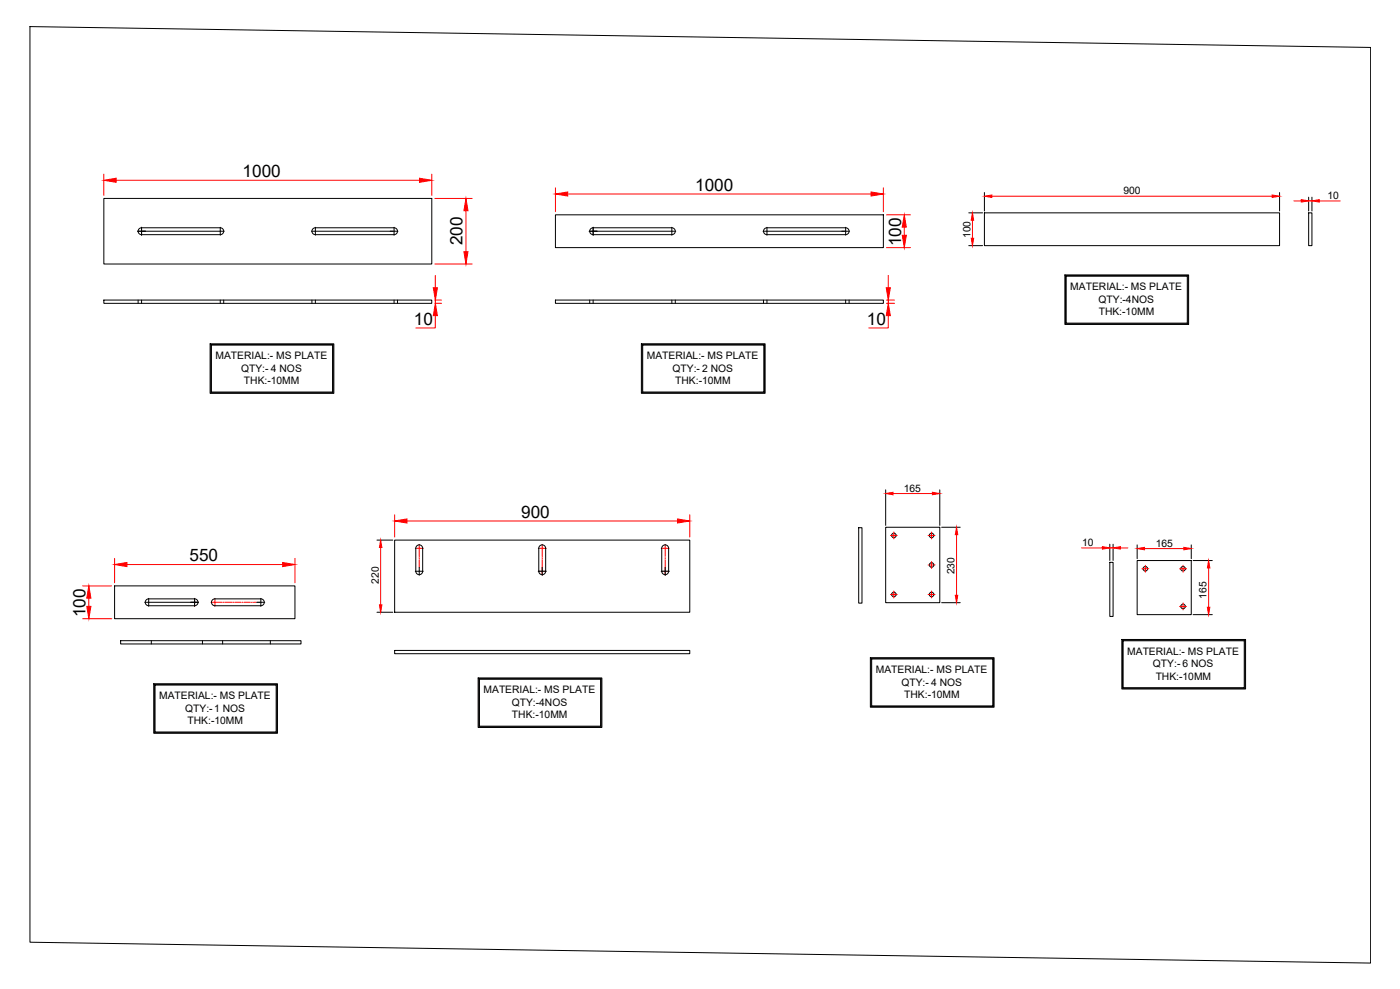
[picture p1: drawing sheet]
<svg xmlns="http://www.w3.org/2000/svg" width="841mm" height="594mm" viewBox="0 0 841 594" stroke-linecap="round" stroke-linejoin="round" font-family="sans-serif">
<!-- layer: 0 -->
<g fill="none" stroke="#000" stroke-width=".6">
<path d="M18 16l805 13v550l-805-13zM62 119h197v40h-197zM591 116v11M769 116v11M786 118v9M788 118v9M83 139h52M84 137h1h47a2.1 2.1 0 0 1 2 2 2.1 2.1 0 0 1-2 2h-47a2.1 2.1 0 0 1-2-1 2.1 2.1 0 0 1 1-3zM85 137v4M132 137v4M187 139h52M188 137h1h48a2.1 2.1 0 0 1 2 2 2.1 2.1 0 0 1-2 2h-48a2.1 2.1 0 0 1-1-1 2.1 2.1 0 0 1 0-3z"/>
<path d="M189 137v4M237 137v4M334 129h197v20h-197zM354 139h52M355 137h1h48a2.1 2.1 0 0 1 2 2 2.1 2.1 0 0 1-2 2h-48a2.1 2.1 0 0 1-2-1 2.1 2.1 0 0 1 1-3zM356 137v4M404 137v4M458 139h52M459 137h2h47a2.1 2.1 0 0 1 2 2 2.1 2.1 0 0 1-2 2h-47a2.1 2.1 0 0 1-2-1 2.1 2.1 0 0 1 0-3zM461 137v4M508 137v4M582 128h8"/>
<path d="M591 128h178v20h-178zM786 128h2v20h-2zM582 148h8M640 165h74v30h-74zM640 166h74v28h-74zM640 166h73v28h-73zM62 180h197v2h-197zM83 180v2M85 180v2M132 180v2M134 180v2M187 180v2"/>
<path d="M189 180v2M237 180v2M239 180v2M334 180h197v2h-197zM354 180v2M356 180v2M404 180v2M406 180v2M459 180v2M461 180v2M508 180v2M510 180v2"/>
<path d="M126 207h75v29h-75zM127 207h73v29h-73zM127 207h73v28h-73zM385 207h75v29h-75zM386 207h73v29h-73zM386 207h73v28h-73zM532 294v22M565 294v22M516 317h2v45h-2zM532 317h33v45h-33zM566 317h11M226 324h10"/>
<path d="M237 324h177v44h-177zM250 328a2.1 2.1 0 0 1 3-1 2.1 2.1 0 0 1 1 2v14a2.1 2.1 0 0 1-2 2 2.1 2.1 0 0 1-2-2v-14zM324 328a2.1 2.1 0 0 1 3-1 2.1 2.1 0 0 1 1 2v14a2.1 2.1 0 0 1-2 2 2.1 2.1 0 0 1-2-2v-14zM398 328a2.1 2.1 0 0 1 2-1 2.1 2.1 0 0 1 2 2v14a2.1 2.1 0 0 1-2 2 2.1 2.1 0 0 1-2-2v-14zM667 338h2v32h-2zM667 327v10M669 327v10M683 337h33v32h-33zM683 327v9M716 327v9M717 337h11M69 352h108v20h-108z"/>
<path d="M89 359v5M117 360a2.1 2.1 0 0 1 2 2 2.1 2.1 0 0 1-2 2M117 360h-28a2.1 2.1 0 0 0-2 2 2.1 2.1 0 0 0 2 2h28M117 359v5M157 359v5M249 343h5M252 341v5M323 343h5M326 341v5M397 343h5M400 341v5M87 362h32"/>
<path d="M128 360h1h28a2.1 2.1 0 0 1 2 2 2.1 2.1 0 0 1-2 2h-28a2.1 2.1 0 0 1-2-1 2.1 2.1 0 0 1 1-3zM154 362h5M226 368h10M566 362h11M717 369h11M72 385h109v2h-109zM91 385v2M122 385v2M134 385v2M162 385v2M237 391h177v2h-177zM523 395h74v30h-74z"/>
<path d="M523 395h74v29h-74zM524 396h72v28h-72zM674 384h74v30h-74zM674 385h74v28h-74zM675 385h72v28h-72zM92 411h75v29h-75zM93 411h73v29h-73zM93 412h73v28h-73zM287 407h75v30h-75zM288 408h73v29h-73zM288 408h73v28h-73z"/>
<circle cx="537" cy="322" r="1.4"/>
<circle cx="560" cy="322" r="1.4"/>
<circle cx="560" cy="339" r="1.4"/>
<circle cx="537" cy="357" r="1.4"/>
<circle cx="560" cy="357" r="1.4"/>
<circle cx="688" cy="342" r="1.4"/>
<circle cx="711" cy="342" r="1.4"/>
<circle cx="711" cy="364" r="1.4"/>
</g>
<g fill="none" stroke="#f00" stroke-width=".6">
<path d="M62 105v12M70 108h182M259 105v12M261 119h23M334 113v14M341 117h182M531 113v14M596 118h168M280 127v24M533 129h14M543 136v5M584 132v11"/>
<path d="M777 121h5M786 121h2M793 121h12M261 159h23M533 149h14M262 165v8M534 165v8M261 180h4M261 182h4M262 190v7h-12M262 180v2M533 180h4"/>
<path d="M533 182h4M534 190v7h-12M534 180v2M536 296h24M237 309v14M244 313h163M414 309v14M537 320v4M560 320v4M69 335v15M76 339h94M177 335v15"/>
<path d="M229 329v34M249 329h5M252 327v7M252 335v1M252 336v5M323 329h5M326 327v7M326 335v1M326 336v10M397 329h5M400 327v7M400 335v1"/>
<path d="M400 336v10M535 322h4M558 322h4M558 339h4M560 337v4M575 321v37M650 329h12M667 329h2M673 329h5M688 330h23M688 340v4M711 340v4"/>
<path d="M50 352h17M53 359v5M117 359v5M129 359v5M323 343h5M397 343h5M535 357h4M537 355v4M558 357h4M560 355v4M686 342h4M709 342h4"/>
<path d="M726 341v24M50 372h17M115 362h4M127 362h6M134 362h1M135 362h4M140 362h.1M141 362h4M145 362h1M147 362h3M151 362h1M152 362h4"/>
<path d="M709 364h4M711 362v4"/>
</g>
<g fill="#f00" stroke="#f00" stroke-width=".6">
<path d="M229 324v5h-1z"/>
<path d="M228 363h1v5z"/>
<path d="M69 339l7-1v2z"/>
<path d="M170 338l7 1-7 1z"/>
<path d="M52 364h3l-2 8z"/>
<path d="M53 352l2 7h-3z"/>
<path d="M334 117l7-2v3z"/>
<path d="M523 115l8 2-8 1z"/>
<path d="M543 129l1 7h-2z"/>
<path d="M542 141h2l-1 8z"/>
<path d="M532 173h3l-1 7z"/>
<path d="M534 182l1 8h-3z"/>
<path d="M260 173h3l-1 7z"/>
<path d="M262 182l1 8h-3z"/>
<path d="M280 119l1 8h-2z"/>
<path d="M279 151h2l-1 8z"/>
<path d="M62 108l8-1v3z"/>
<path d="M252 107l7 1-7 2z"/>
<path d="M591 118l5-1v2z"/>
<path d="M764 117l5 1-5 1z"/>
<path d="M584 128l1 4h-2z"/>
<path d="M583 143h2l-1 5z"/>
<path d="M782 120l4 1h-4z"/>
<path d="M788 121l5-1v1z"/>
<path d="M532 296h4v1z"/>
<path d="M560 296h5l-5 1z"/>
<path d="M574 358h1v4z"/>
<path d="M575 317v4h-1z"/>
<path d="M683 330l5-1v1z"/>
<path d="M711 329l5 1h-5z"/>
<path d="M725 365h2l-1 4z"/>
<path d="M726 337l1 4h-2z"/>
<path d="M669 329l4-1v2z"/>
<path d="M662 328l5 1-5 1z"/>
<path d="M407 312l7 1-7 1z"/>
<path d="M237 313l7-1v2z"/>
</g>
<g font-size="10.3">
<text x="146" y="106">1000</text>
<text x="418" y="115">1000</text>
<text x="278" y="147" transform="rotate(-90 278 147)">200</text>
<text x="541" y="148" transform="rotate(-90 541 148)">100</text>
<text x="249" y="195">10</text>
<text x="521" y="195">10</text>
<text x="313" y="311">900</text>
<text x="114" y="337">550</text>
<text x="51" y="371" transform="rotate(-90 51 371)">100</text>
</g>
<g font-size="6.2">
<text x="675" y="117">900</text>
<text x="797" y="119">10</text>
<text x="583" y="143" transform="rotate(-90 583 143)">100</text>
<text x="643" y="174">MATERIAL:- MS PLATE</text>
<text x="660" y="182">QTY:-4NOS</text>
<text x="660" y="189">THK:-10MM</text>
<text x="129" y="216">MATERIAL:- MS PLATE</text>
<text x="389" y="216">MATERIAL:- MS PLATE</text>
<text x="145" y="223">QTY:- 4 NOS</text>
<text x="404" y="223">QTY:- 2 NOS</text>
<text x="147" y="231">THK:-10MM</text>
<text x="406" y="231">THK:-10MM</text>
<text x="543" y="295">165</text>
<text x="650" y="328">10</text>
<text x="694" y="328">165</text>
<text x="573" y="345" transform="rotate(-90 573 345)">230</text>
<text x="227" y="351" transform="rotate(-90 227 351)">220</text>
<text x="725" y="360" transform="rotate(-90 725 360)">165</text>
<text x="677" y="393">MATERIAL:- MS PLATE</text>
<text x="693" y="401">QTY:- 6 NOS</text>
<text x="526" y="404">MATERIAL:- MS PLATE</text>
<text x="541" y="412">QTY:- 4 NOS</text>
<text x="694" y="408">THK:-10MM</text>
<text x="96" y="420">MATERIAL:- MS PLATE</text>
<text x="290" y="417">MATERIAL:- MS PLATE</text>
<text x="543" y="419">THK:-10MM</text>
<text x="307" y="424">QTY:-4NOS</text>
<text x="111" y="427">QTY:-1 NOS</text>
<text x="308" y="431">THK:-10MM</text>
<text x="113" y="435">THK:-10MM</text>
</g>
</svg>
